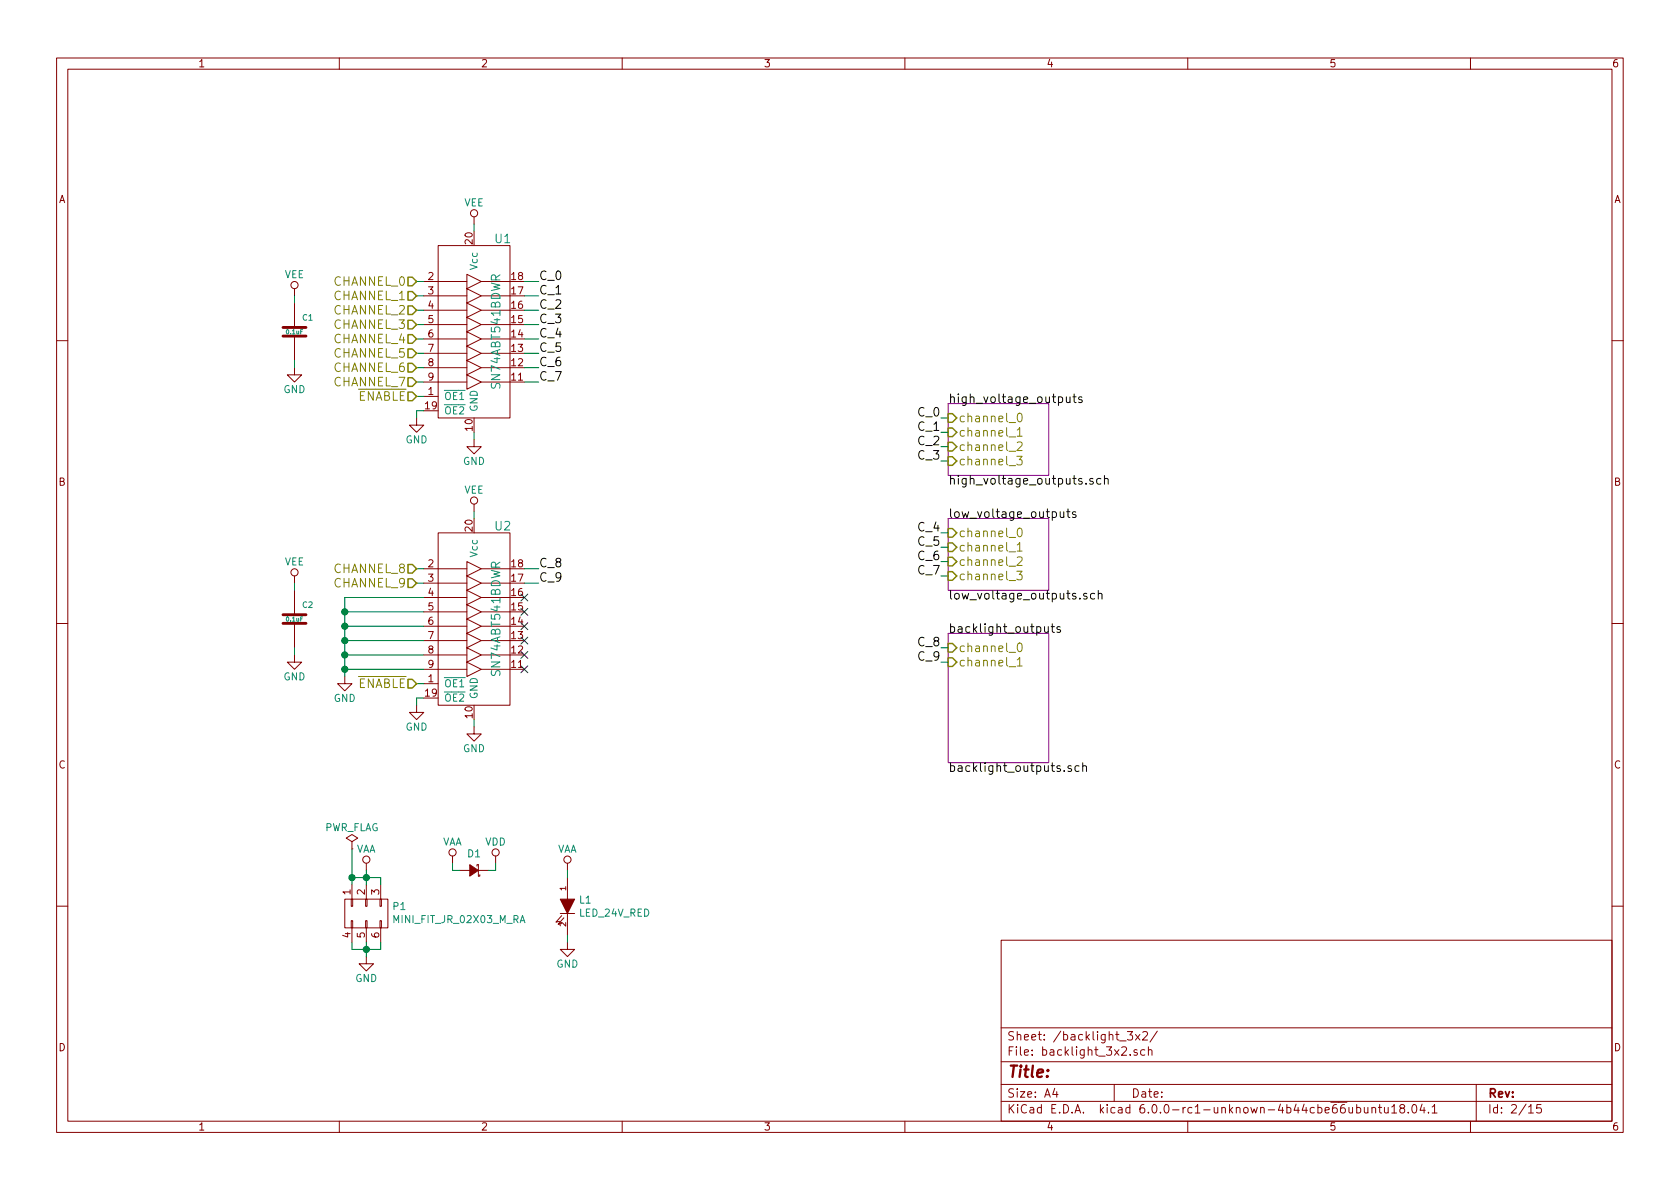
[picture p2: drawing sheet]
EESchema Schematic File Version 4
EELAYER 29 0
EELAYER END
$Descr A4 11693 8268
encoding utf-8
Sheet 2 15
Title ""
Date ""
Rev ""
Comp ""
Comment1 ""
Comment2 ""
Comment3 ""
Comment4 ""
$EndDescr
$Sheet
S 6600 2800 700  500 
U 5B9A0F78
F0 "high_voltage_outputs" 60
F1 "high_voltage_outputs.sch" 60
F2 "channel_0" I L 6600 2900 60 
F3 "channel_1" I L 6600 3000 60 
F4 "channel_2" I L 6600 3100 60 
F5 "channel_3" I L 6600 3200 60 
$EndSheet
Wire Wire Line
	6600 2900 6550 2900
Wire Wire Line
	6600 3000 6550 3000
Wire Wire Line
	6600 3100 6550 3100
Wire Wire Line
	6600 3200 6550 3200
Text Label 6550 2900 2    60   ~ 0
C_0
Text Label 6550 3000 2    60   ~ 0
C_1
Text Label 6550 3100 2    60   ~ 0
C_2
Text Label 6550 3200 2    60   ~ 0
C_3
$Sheet
S 6600 3600 700  500 
U 5B9A0F86
F0 "low_voltage_outputs" 60
F1 "low_voltage_outputs.sch" 60
F2 "channel_0" I L 6600 3700 60 
F3 "channel_1" I L 6600 3800 60 
F4 "channel_2" I L 6600 3900 60 
F5 "channel_3" I L 6600 4000 60 
$EndSheet
Wire Wire Line
	6600 3700 6550 3700
Wire Wire Line
	6600 3800 6550 3800
Wire Wire Line
	6600 3900 6550 3900
Wire Wire Line
	6600 4000 6550 4000
Text Label 6550 3700 2    60   ~ 0
C_4
Text Label 6550 3800 2    60   ~ 0
C_5
Text Label 6550 3900 2    60   ~ 0
C_6
Text Label 6550 4000 2    60   ~ 0
C_7
$Sheet
S 6600 4400 700  900 
U 5B9A0F98
F0 "backlight_outputs" 60
F1 "backlight_outputs.sch" 60
F2 "channel_0" I L 6600 4500 60 
F3 "channel_1" I L 6600 4600 60 
$EndSheet
Wire Wire Line
	6600 4500 6550 4500
Wire Wire Line
	6600 4600 6550 4600
Text Label 6550 4500 2    60   ~ 0
C_8
Text Label 6550 4600 2    60   ~ 0
C_9
$Comp
L power:VAA #PWR?
U 1 1
P 2550 6050
AR Path="/5B9A4096" Ref="#PWR?"  Part="1" 
AR Path="/5B99EA03/5B9A4096" Ref="#PWR09"  Part="1" 
F 0 "#PWR09" H 2550 5900 50  0001 C CNN
F 1 "VAA" H 2550 6200 50  0000 C CNN
F 2 "" H 2550 6050 50  0001 C CNN
F 3 "" H 2550 6050 50  0001 C CNN
	1    2550 6050
	1    0    0    -1  
$EndComp
$Comp
L power:PWR_FLAG #FLG?
U 1 1
P 2450 5900
AR Path="/5B9A409C" Ref="#FLG?"  Part="1" 
AR Path="/5B99EA03/5B9A409C" Ref="#FLG04"  Part="1" 
F 0 "#FLG04" H 2450 5975 50  0001 C CNN
F 1 "PWR_FLAG" H 2450 6050 50  0000 C CNN
F 2 "" H 2450 5900 50  0001 C CNN
F 3 "~" H 2450 5900 50  0001 C CNN
	1    2450 5900
	1    0    0    -1  
$EndComp
$Comp
L power:GND #PWR?
U 1 1
P 2550 6650
AR Path="/5B9A40A2" Ref="#PWR?"  Part="1" 
AR Path="/5B99EA03/5B9A40A2" Ref="#PWR010"  Part="1" 
F 0 "#PWR010" H 2550 6400 50  0001 C CNN
F 1 "GND" H 2550 6500 50  0000 C CNN
F 2 "" H 2550 6650 50  0001 C CNN
F 3 "" H 2550 6650 50  0001 C CNN
	1    2550 6650
	1    0    0    -1  
$EndComp
$Comp
L backlight_controller_3x2:SN74ABT541BDWR U?
U 1 1
P 3300 2300
AR Path="/5B9A40AB" Ref="U?"  Part="1" 
AR Path="/5B99EA03/5B9A40AB" Ref="U1"  Part="1" 
F 0 "U1" H 3500 2950 60  0000 C CNN
F 1 "SN74ABT541BDWR" V 3450 2300 60  0000 C CNN
F 2 "backlight_controller_3x2:SOIC_20" H 3400 2850 60  0001 C CNN
F 3 "" H 3300 2300 60  0001 C CNN
F 4 "digikey" H 3400 1500 60  0001 C CNN "Vendor"
F 5 "296-14668-1-ND" H 3500 1600 60  0001 C CNN "PartNumber"
F 6 "Buffer Non-Inverting 1 Element 8 Bit per Element Push-Pull Output 20-SOIC" H 3600 1700 60  0001 C CNN "Description"
	1    3300 2300
	1    0    0    -1  
$EndComp
$Comp
L power:GND #PWR?
U 1 1
P 2900 2900
AR Path="/5B9A40B2" Ref="#PWR?"  Part="1" 
AR Path="/5B99EA03/5B9A40B2" Ref="#PWR011"  Part="1" 
F 0 "#PWR011" H 2900 2650 50  0001 C CNN
F 1 "GND" H 2900 2750 50  0000 C CNN
F 2 "" H 2900 2900 50  0001 C CNN
F 3 "" H 2900 2900 50  0001 C CNN
	1    2900 2900
	1    0    0    -1  
$EndComp
Wire Wire Line
	2950 2850 2900 2850
Wire Wire Line
	2900 2850 2900 2900
Wire Wire Line
	2950 2750 2900 2750
$Comp
L power:VEE #PWR?
U 1 1
P 3300 1550
AR Path="/5B9A40BC" Ref="#PWR?"  Part="1" 
AR Path="/5B99EA03/5B9A40BC" Ref="#PWR014"  Part="1" 
F 0 "#PWR014" H -1600 650 50  0001 C CNN
F 1 "VEE" H 3300 1700 50  0000 C CNN
F 2 "" H -1600 800 50  0001 C CNN
F 3 "" H -1600 800 50  0001 C CNN
	1    3300 1550
	1    0    0    -1  
$EndComp
Wire Wire Line
	2950 1950 2900 1950
Wire Wire Line
	2950 2050 2900 2050
Wire Wire Line
	2950 2150 2900 2150
Wire Wire Line
	2950 2250 2900 2250
Wire Wire Line
	2950 2350 2900 2350
Wire Wire Line
	2950 2450 2900 2450
Wire Wire Line
	2950 2550 2900 2550
Wire Wire Line
	2950 2650 2900 2650
Wire Wire Line
	3650 1950 3750 1950
Wire Wire Line
	3650 2050 3750 2050
Wire Wire Line
	3650 2150 3750 2150
Wire Wire Line
	3650 2250 3750 2250
Text Label 3750 1950 0    60   ~ 0
C_0
Text Label 3750 2050 0    60   ~ 0
C_1
Text Label 3750 2150 0    60   ~ 0
C_2
Text Label 3750 2250 0    60   ~ 0
C_3
$Comp
L power:GND #PWR?
U 1 1
P 3300 3050
AR Path="/5B9A40DA" Ref="#PWR?"  Part="1" 
AR Path="/5B99EA03/5B9A40DA" Ref="#PWR015"  Part="1" 
F 0 "#PWR015" H 3300 2800 50  0001 C CNN
F 1 "GND" H 3300 2900 50  0000 C CNN
F 2 "" H 3300 3050 50  0001 C CNN
F 3 "" H 3300 3050 50  0001 C CNN
	1    3300 3050
	1    0    0    -1  
$EndComp
Wire Wire Line
	3300 3000 3300 3050
Wire Wire Line
	3300 1600 3300 1550
$Comp
L backlight_controller_3x2:0.1uF C?
U 1 1
P 2050 2300
AR Path="/5B9A40E5" Ref="C?"  Part="1" 
AR Path="/5B99EA03/5B9A40E5" Ref="C1"  Part="1" 
F 0 "C1" H 2100 2400 40  0000 L CNN
F 1 "0.1uF" H 2050 2300 30  0000 C CNN
F 2 "backlight_controller_3x2:SM1210" H 2088 2150 30  0001 C CNN
F 3 "" H 2050 2300 60  0000 C CNN
F 4 "digikey" H 2150 2500 60  0001 C CNN "Vendor"
F 5 "399-13229-1-ND" H 2250 2600 60  0001 C CNN "PartNumber"
F 6 "CAP CER 0.1UF 50V 10% X7R 1210" H 2350 2700 60  0001 C CNN "Description"
	1    2050 2300
	1    0    0    -1  
$EndComp
$Comp
L power:VEE #PWR?
U 1 1
P 2050 2050
AR Path="/5B9A40EC" Ref="#PWR?"  Part="1" 
AR Path="/5B99EA03/5B9A40EC" Ref="#PWR04"  Part="1" 
F 0 "#PWR04" H -2850 1150 50  0001 C CNN
F 1 "VEE" H 2050 2200 50  0000 C CNN
F 2 "" H -2850 1300 50  0001 C CNN
F 3 "" H -2850 1300 50  0001 C CNN
	1    2050 2050
	1    0    0    -1  
$EndComp
$Comp
L power:GND #PWR?
U 1 1
P 2050 2550
AR Path="/5B9A40F2" Ref="#PWR?"  Part="1" 
AR Path="/5B99EA03/5B9A40F2" Ref="#PWR05"  Part="1" 
F 0 "#PWR05" H 2050 2300 50  0001 C CNN
F 1 "GND" H 2050 2400 50  0000 C CNN
F 2 "" H 2050 2550 50  0001 C CNN
F 3 "" H 2050 2550 50  0001 C CNN
	1    2050 2550
	1    0    0    -1  
$EndComp
Wire Wire Line
	2050 2050 2050 2100
Wire Wire Line
	2050 2500 2050 2550
$Comp
L backlight_controller_3x2:MINI_FIT_JR_02X03_M_RA P?
U 1 1
P 2550 6350
AR Path="/5B9A40FD" Ref="P?"  Part="1" 
AR Path="/5B99EA03/5B9A40FD" Ref="P1"  Part="1" 
F 0 "P1" H 2372 6304 50  0000 R CNN
F 1 "MINI_FIT_JR_02X03_M_RA" H 2372 6395 50  0000 R CNN
F 2 "backlight_controller_3x2:MINI-FIT-JR_02X03_M_RA" H 2550 5150 60  0001 C CNN
F 3 "" H 2550 5150 60  0001 C CNN
F 4 "digikey" H 2650 6750 60  0001 C CNN "Vendor"
F 5 "WM1353-ND" H 2750 6850 60  0001 C CNN "PartNumber"
F 6 "CONN HEADER 6POS 4.2MM R/A TIN" H 2850 6950 60  0001 C CNN "Description"
	1    2550 6350
	-1   0    0    1   
$EndComp
Wire Wire Line
	2450 6150 2450 6100
Wire Wire Line
	2450 6100 2550 6100
Wire Wire Line
	2650 6100 2650 6150
Wire Wire Line
	2550 6150 2550 6100
Connection ~ 2550 6100
Wire Wire Line
	2550 6100 2650 6100
Wire Wire Line
	2550 6100 2550 6050
Wire Wire Line
	2450 6550 2450 6600
Wire Wire Line
	2450 6600 2550 6600
Wire Wire Line
	2650 6600 2650 6550
Wire Wire Line
	2550 6550 2550 6600
Connection ~ 2550 6600
Wire Wire Line
	2550 6600 2650 6600
Wire Wire Line
	2550 6600 2550 6650
Wire Wire Line
	2450 5900 2450 6100
Connection ~ 2450 6100
$Comp
L backlight_controller_3x2:diode_schottky_45V_10A D?
U 1 1
P 3300 6050
AR Path="/5B9A4117" Ref="D?"  Part="1" 
AR Path="/5B99EA03/5B9A4117" Ref="D1"  Part="1" 
F 0 "D1" H 3300 5937 50  0000 C CNN
F 1 "diode_schottky_45V_10A" H 3020 5970 50  0001 L CNN
F 2 "backlight_controller_3x2:CFP15" H 3150 6030 60  0001 C CNN
F 3 "" H 3250 6130 60  0001 C CNN
F 4 "digikey" H 3350 6230 60  0001 C CNN "Vendor"
F 5 "568-11697-1-ND" H 3450 6330 60  0001 C CNN "PartNumber"
F 6 "DIODE SCHOTTKY 45V 10A CFP15" H 3550 6430 60  0001 C CNN "Description"
	1    3300 6050
	-1   0    0    1   
$EndComp
$Comp
L power:VAA #PWR?
U 1 1
P 3150 6000
AR Path="/5B9A411E" Ref="#PWR?"  Part="1" 
AR Path="/5B99EA03/5B9A411E" Ref="#PWR013"  Part="1" 
F 0 "#PWR013" H 3150 5850 50  0001 C CNN
F 1 "VAA" H 3150 6150 50  0000 C CNN
F 2 "" H 3150 6000 50  0001 C CNN
F 3 "" H 3150 6000 50  0001 C CNN
	1    3150 6000
	1    0    0    -1  
$EndComp
$Comp
L power:VDD #PWR?
U 1 1
P 3450 6000
AR Path="/5B9A4124" Ref="#PWR?"  Part="1" 
AR Path="/5B99EA03/5B9A4124" Ref="#PWR018"  Part="1" 
F 0 "#PWR018" H 1950 5200 50  0001 C CNN
F 1 "VDD" H 3450 6150 50  0000 C CNN
F 2 "" H 1950 5350 50  0001 C CNN
F 3 "" H 1950 5350 50  0001 C CNN
	1    3450 6000
	1    0    0    -1  
$EndComp
Wire Wire Line
	3150 6000 3150 6050
Wire Wire Line
	3150 6050 3200 6050
Wire Wire Line
	3400 6050 3450 6050
Wire Wire Line
	3450 6050 3450 6000
$Comp
L backlight_controller_3x2:SN74ABT541BDWR U?
U 1 1
P 3300 4300
AR Path="/5B9A4131" Ref="U?"  Part="1" 
AR Path="/5B99EA03/5B9A4131" Ref="U2"  Part="1" 
F 0 "U2" H 3500 4950 60  0000 C CNN
F 1 "SN74ABT541BDWR" V 3450 4300 60  0000 C CNN
F 2 "backlight_controller_3x2:SOIC_20" H 3400 4850 60  0001 C CNN
F 3 "" H 3300 4300 60  0001 C CNN
F 4 "digikey" H 3400 3500 60  0001 C CNN "Vendor"
F 5 "296-14668-1-ND" H 3500 3600 60  0001 C CNN "PartNumber"
F 6 "Buffer Non-Inverting 1 Element 8 Bit per Element Push-Pull Output 20-SOIC" H 3600 3700 60  0001 C CNN "Description"
	1    3300 4300
	1    0    0    -1  
$EndComp
$Comp
L power:GND #PWR?
U 1 1
P 2900 4900
AR Path="/5B9A4138" Ref="#PWR?"  Part="1" 
AR Path="/5B99EA03/5B9A4138" Ref="#PWR012"  Part="1" 
F 0 "#PWR012" H 2900 4650 50  0001 C CNN
F 1 "GND" H 2900 4750 50  0000 C CNN
F 2 "" H 2900 4900 50  0001 C CNN
F 3 "" H 2900 4900 50  0001 C CNN
	1    2900 4900
	1    0    0    -1  
$EndComp
Wire Wire Line
	2950 4850 2900 4850
Wire Wire Line
	2900 4850 2900 4900
Wire Wire Line
	2950 4750 2900 4750
$Comp
L power:VEE #PWR?
U 1 1
P 3300 3550
AR Path="/5B9A4142" Ref="#PWR?"  Part="1" 
AR Path="/5B99EA03/5B9A4142" Ref="#PWR016"  Part="1" 
F 0 "#PWR016" H -1600 2650 50  0001 C CNN
F 1 "VEE" H 3300 3700 50  0000 C CNN
F 2 "" H -1600 2800 50  0001 C CNN
F 3 "" H -1600 2800 50  0001 C CNN
	1    3300 3550
	1    0    0    -1  
$EndComp
Wire Wire Line
	2950 3950 2900 3950
Wire Wire Line
	2950 4050 2900 4050
Wire Wire Line
	3650 3950 3750 3950
Wire Wire Line
	3650 4050 3750 4050
Text Label 3750 3950 0    60   ~ 0
C_8
Text Label 3750 4050 0    60   ~ 0
C_9
$Comp
L power:GND #PWR?
U 1 1
P 3300 5050
AR Path="/5B9A415E" Ref="#PWR?"  Part="1" 
AR Path="/5B99EA03/5B9A415E" Ref="#PWR017"  Part="1" 
F 0 "#PWR017" H 3300 4800 50  0001 C CNN
F 1 "GND" H 3300 4900 50  0000 C CNN
F 2 "" H 3300 5050 50  0001 C CNN
F 3 "" H 3300 5050 50  0001 C CNN
	1    3300 5050
	1    0    0    -1  
$EndComp
Wire Wire Line
	3300 5000 3300 5050
Wire Wire Line
	3300 3600 3300 3550
$Comp
L backlight_controller_3x2:0.1uF C?
U 1 1
P 2050 4300
AR Path="/5B9A4169" Ref="C?"  Part="1" 
AR Path="/5B99EA03/5B9A4169" Ref="C2"  Part="1" 
F 0 "C2" H 2100 4400 40  0000 L CNN
F 1 "0.1uF" H 2050 4300 30  0000 C CNN
F 2 "backlight_controller_3x2:SM1210" H 2088 4150 30  0001 C CNN
F 3 "" H 2050 4300 60  0000 C CNN
F 4 "digikey" H 2150 4500 60  0001 C CNN "Vendor"
F 5 "399-13229-1-ND" H 2250 4600 60  0001 C CNN "PartNumber"
F 6 "CAP CER 0.1UF 50V 10% X7R 1210" H 2350 4700 60  0001 C CNN "Description"
	1    2050 4300
	1    0    0    -1  
$EndComp
$Comp
L power:VEE #PWR?
U 1 1
P 2050 4050
AR Path="/5B9A4170" Ref="#PWR?"  Part="1" 
AR Path="/5B99EA03/5B9A4170" Ref="#PWR06"  Part="1" 
F 0 "#PWR06" H -2850 3150 50  0001 C CNN
F 1 "VEE" H 2050 4200 50  0000 C CNN
F 2 "" H -2850 3300 50  0001 C CNN
F 3 "" H -2850 3300 50  0001 C CNN
	1    2050 4050
	1    0    0    -1  
$EndComp
$Comp
L power:GND #PWR?
U 1 1
P 2050 4550
AR Path="/5B9A4176" Ref="#PWR?"  Part="1" 
AR Path="/5B99EA03/5B9A4176" Ref="#PWR07"  Part="1" 
F 0 "#PWR07" H 2050 4300 50  0001 C CNN
F 1 "GND" H 2050 4400 50  0000 C CNN
F 2 "" H 2050 4550 50  0001 C CNN
F 3 "" H 2050 4550 50  0001 C CNN
	1    2050 4550
	1    0    0    -1  
$EndComp
Wire Wire Line
	2050 4050 2050 4100
Wire Wire Line
	2050 4500 2050 4550
$Comp
L backlight_controller_3x2:LED_24V_RED L?
U 1 1
P 3950 6300
AR Path="/5B9A4187" Ref="L?"  Part="1" 
AR Path="/5B99EA03/5B9A4187" Ref="L1"  Part="1" 
F 0 "L1" V 3904 6378 50  0000 L CNN
F 1 "LED_24V_RED" V 3995 6378 50  0000 L CNN
F 2 "backlight_controller_3x2:LED_555-3XXX_R" H 3850 6300 60  0001 C CNN
F 3 "" H 3950 6300 60  0001 C CNN
F 4 "digikey" H 4050 6500 60  0001 C CNN "Vendor"
F 5 "350-1723-ND" H 4150 6600 60  0001 C CNN "PartNumber"
F 6 "LED 2MM 24V VERTICAL RED PC MNT" H 4250 6700 60  0001 C CNN "Description"
	1    3950 6300
	0    1    1    0   
$EndComp
$Comp
L power:VAA #PWR?
U 1 1
P 3950 6050
AR Path="/5B9A418E" Ref="#PWR?"  Part="1" 
AR Path="/5B99EA03/5B9A418E" Ref="#PWR019"  Part="1" 
F 0 "#PWR019" H 3950 5900 50  0001 C CNN
F 1 "VAA" H 3950 6200 50  0000 C CNN
F 2 "" H 3950 6050 50  0001 C CNN
F 3 "" H 3950 6050 50  0001 C CNN
	1    3950 6050
	1    0    0    -1  
$EndComp
$Comp
L power:GND #PWR?
U 1 1
P 3950 6550
AR Path="/5B9A4194" Ref="#PWR?"  Part="1" 
AR Path="/5B99EA03/5B9A4194" Ref="#PWR020"  Part="1" 
F 0 "#PWR020" H 3950 6300 50  0001 C CNN
F 1 "GND" H 3950 6400 50  0000 C CNN
F 2 "" H 3950 6550 50  0001 C CNN
F 3 "" H 3950 6550 50  0001 C CNN
	1    3950 6550
	1    0    0    -1  
$EndComp
Wire Wire Line
	3950 6050 3950 6100
Wire Wire Line
	3950 6500 3950 6550
Wire Wire Line
	3650 2350 3750 2350
Wire Wire Line
	3650 2450 3750 2450
Wire Wire Line
	3650 2550 3750 2550
Wire Wire Line
	3650 2650 3750 2650
Text Label 3750 2350 0    60   ~ 0
C_4
Text Label 3750 2450 0    60   ~ 0
C_5
Text Label 3750 2550 0    60   ~ 0
C_6
Text Label 3750 2650 0    60   ~ 0
C_7
Text HLabel 2900 1950 0    60   Input ~ 0
CHANNEL_0
Text HLabel 2900 2050 0    60   Input ~ 0
CHANNEL_1
Text HLabel 2900 2150 0    60   Input ~ 0
CHANNEL_2
Text HLabel 2900 2250 0    60   Input ~ 0
CHANNEL_3
Text HLabel 2900 2350 0    60   Input ~ 0
CHANNEL_4
Text HLabel 2900 2450 0    60   Input ~ 0
CHANNEL_5
Text HLabel 2900 2550 0    60   Input ~ 0
CHANNEL_6
Text HLabel 2900 2650 0    60   Input ~ 0
CHANNEL_7
Text HLabel 2900 2750 0    60   Input ~ 0
~ENABLE
Text HLabel 2900 4750 0    60   Input ~ 0
~ENABLE
Text HLabel 2900 3950 0    60   Input ~ 0
CHANNEL_8
Text HLabel 2900 4050 0    60   Input ~ 0
CHANNEL_9
NoConn ~ 3650 4150
NoConn ~ 3650 4250
NoConn ~ 3650 4350
NoConn ~ 3650 4450
NoConn ~ 3650 4550
NoConn ~ 3650 4650
$Comp
L power:GND #PWR?
U 1 1
P 2400 4700
AR Path="/5B9B5857" Ref="#PWR?"  Part="1" 
AR Path="/5B99EA03/5B9B5857" Ref="#PWR08"  Part="1" 
F 0 "#PWR08" H 2400 4450 50  0001 C CNN
F 1 "GND" H 2400 4550 50  0000 C CNN
F 2 "" H 2400 4700 50  0001 C CNN
F 3 "" H 2400 4700 50  0001 C CNN
	1    2400 4700
	1    0    0    -1  
$EndComp
Wire Wire Line
	2950 4150 2400 4150
Wire Wire Line
	2400 4150 2400 4250
Wire Wire Line
	2950 4650 2400 4650
Connection ~ 2400 4650
Wire Wire Line
	2400 4650 2400 4700
Wire Wire Line
	2950 4550 2400 4550
Connection ~ 2400 4550
Wire Wire Line
	2400 4550 2400 4650
Wire Wire Line
	2950 4450 2400 4450
Connection ~ 2400 4450
Wire Wire Line
	2400 4450 2400 4550
Wire Wire Line
	2950 4350 2400 4350
Connection ~ 2400 4350
Wire Wire Line
	2400 4350 2400 4450
Wire Wire Line
	2950 4250 2400 4250
Connection ~ 2400 4250
Wire Wire Line
	2400 4250 2400 4350
$EndSCHEMATC
